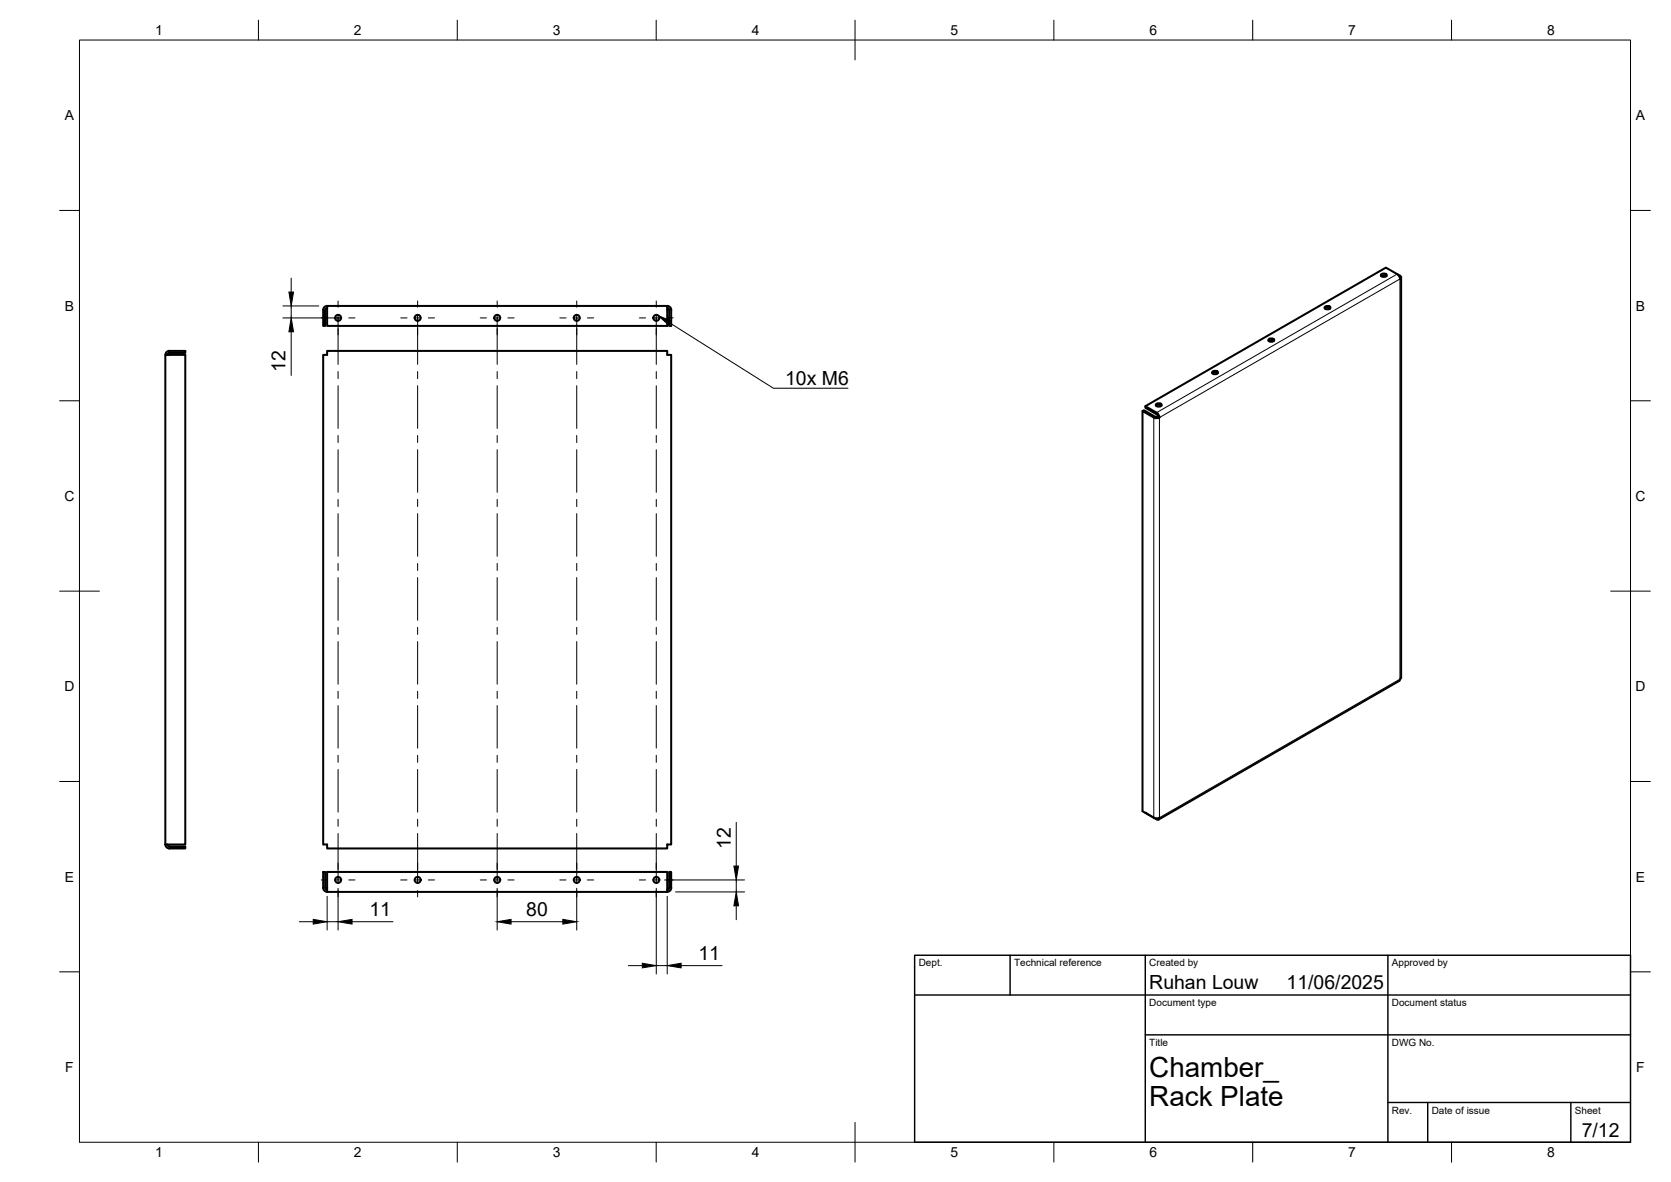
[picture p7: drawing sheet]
<svg xmlns="http://www.w3.org/2000/svg" width="420mm" height="297mm" viewBox="0 0 420 297" stroke-linecap="round" stroke-linejoin="round" font-family="sans-serif">
<!-- layer: Visible -->
<g fill="none" stroke="#000" stroke-width=".51">
<path d="M82.3 76.9h85.5v5h-85.5zM82.3 76.9a1.01 1.01 0 0 0-1 1v4h.5v-4l.2-.4 .3-.1M167.8 76.9a.97 .97 0 0 1 1 1v4h-.5v-4l-.1-.3-.4-.2M333.1 77.5l.7-.2 .6 .2M333.3 77l.5-.1a.58 .58 0 0 1 .7 .5l-.7 .4a.58 .58 0 0 1-.7-.6zM347.3 69.4l.6-.2 .7 .2M347.4 68.9l.5-.2a.58 .58 0 0 1 .8 .6l-.8 .3a.58 .58 0 0 1-.7-.5zM351.4 68.9l.8 .6v.4l-.2 .2-.2-.7-.5-.5-2.8-1.6-60.5 34.8M352.3 69.7v100.6M41.6 89.2h5v123h-5zM42.6 88.2h4v.5h-4M42.6 88.7l-.4 .2-.1 .3"/>
<path d="M42.6 88.2a1.01 1.01 0 0 0-1 1M81.3 89.2h1v-1h85.5v1h1v123h-1v1h-85.5v-1h-1zM304.8 93.8l.7-.2 .7 .2M305 93.3l.5-.1a.58 .58 0 0 1 .7 .5l-.7 .4a.58 .58 0 0 1-.7-.6zM319 85.7l.6-.3 .7 .3M319.1 85.2l.5-.2a.58 .58 0 0 1 .8 .6l-.8 .3a.58 .58 0 0 1-.7-.5zM287.3 103.3l.3-.2 2.9 1.6h.7M290.7 102l.6-.3 .7 .3M290.8 101.5l.5-.2a.58 .58 0 0 1 .8 .6l-.8 .3a.58 .58 0 0 1-.7-.5zM291.2 104.7l.3 .2M291.2 104.7l-.4-.6-2.8-1.6v-.4l3.1 1.8 .4 1M291.5 104.9l-1.1 .2-3.1-1.8v100.6l3.1 1.7 1.1-.1-.2 .5-.5-.1"/>
<path d="M351.8 171.1l-60.5 34.9M352.3 170.3l-.5 .8M41.6 212.2a1.01 1.01 0 0 0 1 1M42.1 212.2l.1 .3 .4 .2M42.6 212.7h4v.5h-4M82.3 219.1h85.5v5h-85.5zM288 204.3l2.8 1.6M81.3 223.1a1.01 1.01 0 0 0 1 1M81.3 223.1v-4h.5v4M81.8 223.1v.3l.5 .2M168.3 223.1v-4h.5v4M168.3 223.1l-.3 .4-.2 .1"/>
<path d="M168.8 223.1a1.01 1.01 0 0 1-1 1"/>
<circle cx="85" cy="79.9" r=".75"/>
<circle cx="105" cy="79.9" r=".75"/>
<circle cx="125" cy="79.9" r=".75"/>
<circle cx="145" cy="79.9" r=".75"/>
<circle cx="165" cy="79.9" r=".75"/>
<circle cx="85" cy="221.1" r=".75"/>
<circle cx="105" cy="221.1" r=".75"/>
<circle cx="125" cy="221.1" r=".75"/>
<circle cx="145" cy="221.1" r=".75"/>
<circle cx="165" cy="221.1" r=".75"/>
</g>
<!-- layer: Visible Narrow -->
<path d="M351.3 68.9l-60.5 34.8v.4M352 69.3l-.2 .1M290.4 104.7l-.3 .2v100.6M291.5 104.9l60.5-34.8v100.6l-60.5 34.8zM290.8 205.7v.2" fill="none" stroke="#000" stroke-width=".25"/>
<!-- layer: Visible -->
<circle cx="288" cy="204.3" r=".25" fill="#000"/>
<!-- layer: BORDER -->
<g fill="none" stroke="#000" stroke-width=".25">
<path d="M20 10.1h390v276.9h-390zM65 5.1v5M115 5.1v5M165 5.1v5M215 5.1v10M265 5.1v5M315 5.1v5M365 5.1v5M15 52.9h5M410 52.9h5M15 100.7h5M410 100.7h5"/>
<path d="M15 148.6h10M405 148.6h10M15 196.4h5M410 196.4h5M15 244.2h5M410 244.2h5M65 287v5M115 287v5M165 287v5M215 282.1v9.9M265 287v5M315 287v5"/>
<path d="M365 287v5"/>
</g>
<!-- layer: TITLEBLOCK -->
<path d="M230 240.1h180v46.9h-180zM230 250h180M254 240.1v9.9M288 240.1v46.9M349 240.1v46.9M288 260.1h122M349 277.1h61M359 277.1v9.9M395 277.1v9.9" fill="none" stroke="#000" stroke-width=".36"/>
<!-- layer: Smart Centers -->
<g fill="none" stroke="#000" stroke-width=".25">
<path d="M80.8 79.9h1.5M84.1 79.9h1.8M85 75.6v1.6M85 79v12.6M87.7 79.9h1.6M100.8 79.9h1.5M104.1 79.9h1.8M105 75.6v1.6M105 79v12.6M107.7 79.9h1.6M120.8 79.9h1.5M124.1 79.9h1.8"/>
<path d="M125 75.6v1.6M125 79v12.6M127.7 79.9h1.6M140.8 79.9h1.5M144.1 79.9h1.8M145 75.6v1.6M145 79v12.6M147.7 79.9h1.6M160.8 79.9h1.5M164.1 79.9h1.8M165 75.6v1.6M165 79v12.6"/>
<path d="M167.7 79.9h1.6M85 93.4v1.8M85 96.9v10.8M105 93.4v1.8M105 96.9v10.8M125 93.4v1.8M125 96.9v10.8M145 93.4v1.8M145 96.9v10.8M165 93.4v1.8M165 96.9v10.8M85 109.4v1.8"/>
<path d="M85 113v10.7M105 109.4v1.8M105 113v10.7M125 109.4v1.8M125 113v10.7M145 109.4v1.8M145 113v10.7M165 109.4v1.8M165 113v10.7M85 125.5v1.8M85 129.1v10.7M105 125.5v1.8"/>
<path d="M105 129.1v10.7M125 125.5v1.8M125 129.1v10.7M145 125.5v1.8M145 129.1v10.7M165 125.5v1.8M165 129.1v10.7M85 141.6v1.8M85 145.1v10.8M85 157.7v1.7M105 141.6v1.8M105 145.1v10.8"/>
<path d="M105 157.7v1.7M125 141.6v1.8M125 145.1v10.8M125 157.7v1.7M145 141.6v1.8M145 145.1v10.8M145 157.7v1.7M165 141.6v1.8M165 145.1v10.8M165 157.7v1.7M85 161.2v10.7M85 173.7v1.8"/>
<path d="M85 177.3v10.7M105 161.2v10.7M105 173.7v1.8M105 177.3v10.7M125 161.2v10.7M125 173.7v1.8M125 177.3v10.7M145 161.2v10.7M145 173.7v1.8M145 177.3v10.7M165 161.2v10.7M165 173.7v1.8"/>
<path d="M165 177.3v10.7M85 189.8v1.8M85 193.4v10.7M105 189.8v1.8M105 193.4v10.7M125 189.8v1.8M125 193.4v10.7M145 189.8v1.8M145 193.4v10.7M165 189.8v1.8M165 193.4v10.7M85 205.9v1.8"/>
<path d="M85 209.5v12.5M105 205.9v1.8M105 209.5v12.5M125 205.9v1.8M125 209.5v12.5M145 205.9v1.8M145 209.5v12.5M165 205.9v1.8M165 209.5v12.5M80.8 221.1h1.5M84.1 221.1h1.8M85 223.8v1.6"/>
<path d="M87.7 221.1h1.6M100.8 221.1h1.5M104.1 221.1h1.8M105 223.8v1.6M107.7 221.1h1.6M120.8 221.1h1.5M124.1 221.1h1.8M125 223.8v1.6M127.7 221.1h1.6M140.8 221.1h1.5M144.1 221.1h1.8M145 223.8v1.6"/>
<path d="M147.7 221.1h1.6M160.8 221.1h1.5M164.1 221.1h1.8M165 223.8v1.6M167.7 221.1h1.6"/>
</g>
<!-- layer: FD_Dimensions -->
<g fill="none" stroke="#000" stroke-width=".25">
<path d="M71.1 76.9h9.1M71.1 79.9h14.5M73.2 69.9v3.5M73.2 76.9v3M73.2 83.4v10.9M185.1 206.7v10.9M75.3 231.6h3.5M82.3 225.2v8.5M82.3 231.6h2.7M85 223.2v10.5M88.5 231.6h10.3M125 223.2v10.5"/>
<path d="M128.5 231.6h13M145 223.2v10.5M165 223.2v21.6M167.1 221.1h20.1M167.8 225.2v19.6M169.9 224.1h17.3M185.1 221.1v3M185.1 227.6v3.5M158 242.7h3.5M165 242.7h2.8M171.3 242.7h10.3"/>
</g>
<path d="M72.6 73.4h1.2l-.6 3.5zM73.2 79.9l.6 3.5h-1.2zM184.5 217.6h1.2l-.6 3.5zM78.8 231l3.5 .6-3.5 .6zM85 231.6l3.5-.6v1.2zM125 231.6l3.5-.6v1.2zM141.5 231l3.5 .6-3.5 .6zM185.1 224.1l.6 3.5h-1.2zM161.5 242.1l3.5 .6-3.5 .5zM167.8 242.7l3.5-.6v1.1z" fill="#000" stroke="#000" stroke-width=".25"/>
<!-- layer: Hole Notes -->
<path d="M165.5 79.3l3.2 1.4-.6 .9z" fill="#000" stroke="#000" stroke-width=".25"/>
<path d="M168.4 81.2l26.1 16.4h18.7" fill="none" stroke="#000" stroke-width=".25"/>
<g font-size="7">
<text x="289" y="270.6">Chamber_</text>
<text x="289" y="278.1">Rack Plate</text>
</g>
<g font-size="4.9">
<text x="71.8" y="93.5" transform="rotate(-90 71.8 93.5)">12</text>
<text x="197.4" y="96.9">10x M6</text>
<text x="183.7" y="213.3" transform="rotate(-90 183.7 213.3)">12</text>
<text x="92.9" y="230.2">11</text>
<text x="132.3" y="230.2">80</text>
<text x="175.6" y="241.3">11</text>
<text x="289" y="248.5">Ruhan Louw</text>
<text x="323.5" y="248.5">11/06/2025</text>
<text x="397.7" y="285.7">7/12</text>
</g>
<g font-size="3.5">
<text x="39" y="8.8">1</text>
<text x="89" y="8.8">2</text>
<text x="139" y="8.8">3</text>
<text x="189" y="8.8">4</text>
<text x="239" y="8.8">5</text>
<text x="289" y="8.8">6</text>
<text x="339" y="8.8">7</text>
<text x="389" y="8.8">8</text>
<text x="16.3" y="30.2">A</text>
<text x="411.3" y="30.2">A</text>
<text x="16.3" y="78">B</text>
<text x="411.3" y="78">B</text>
<text x="16.2" y="125.9">C</text>
<text x="411.2" y="125.9">C</text>
<text x="16.2" y="173.7">D</text>
<text x="411.2" y="173.7">D</text>
<text x="16.3" y="221.6">E</text>
<text x="411.3" y="221.6">E</text>
<text x="16.4" y="269.4">F</text>
<text x="411.4" y="269.4">F</text>
<text x="39" y="290.8">1</text>
<text x="89" y="290.8">2</text>
<text x="139" y="290.8">3</text>
<text x="189" y="290.8">4</text>
<text x="239" y="290.8">5</text>
<text x="289" y="290.8">6</text>
<text x="339" y="290.8">7</text>
<text x="389" y="290.8">8</text>
</g>
<g font-size="2.5">
<text x="231" y="242.9">Dept.</text>
<text x="255" y="242.9">Technical reference</text>
<text x="289" y="242.9">Created by</text>
<text x="350" y="242.9">Approved by</text>
<text x="289" y="252.8">Document type</text>
<text x="350" y="252.8">Document status</text>
<text x="289" y="262.9">Title</text>
<text x="350" y="262.9">DWG No.</text>
<text x="350" y="279.9">Rev.</text>
<text x="360" y="279.9">Date of issue</text>
<text x="396" y="279.9">Sheet</text>
</g>
</svg>
